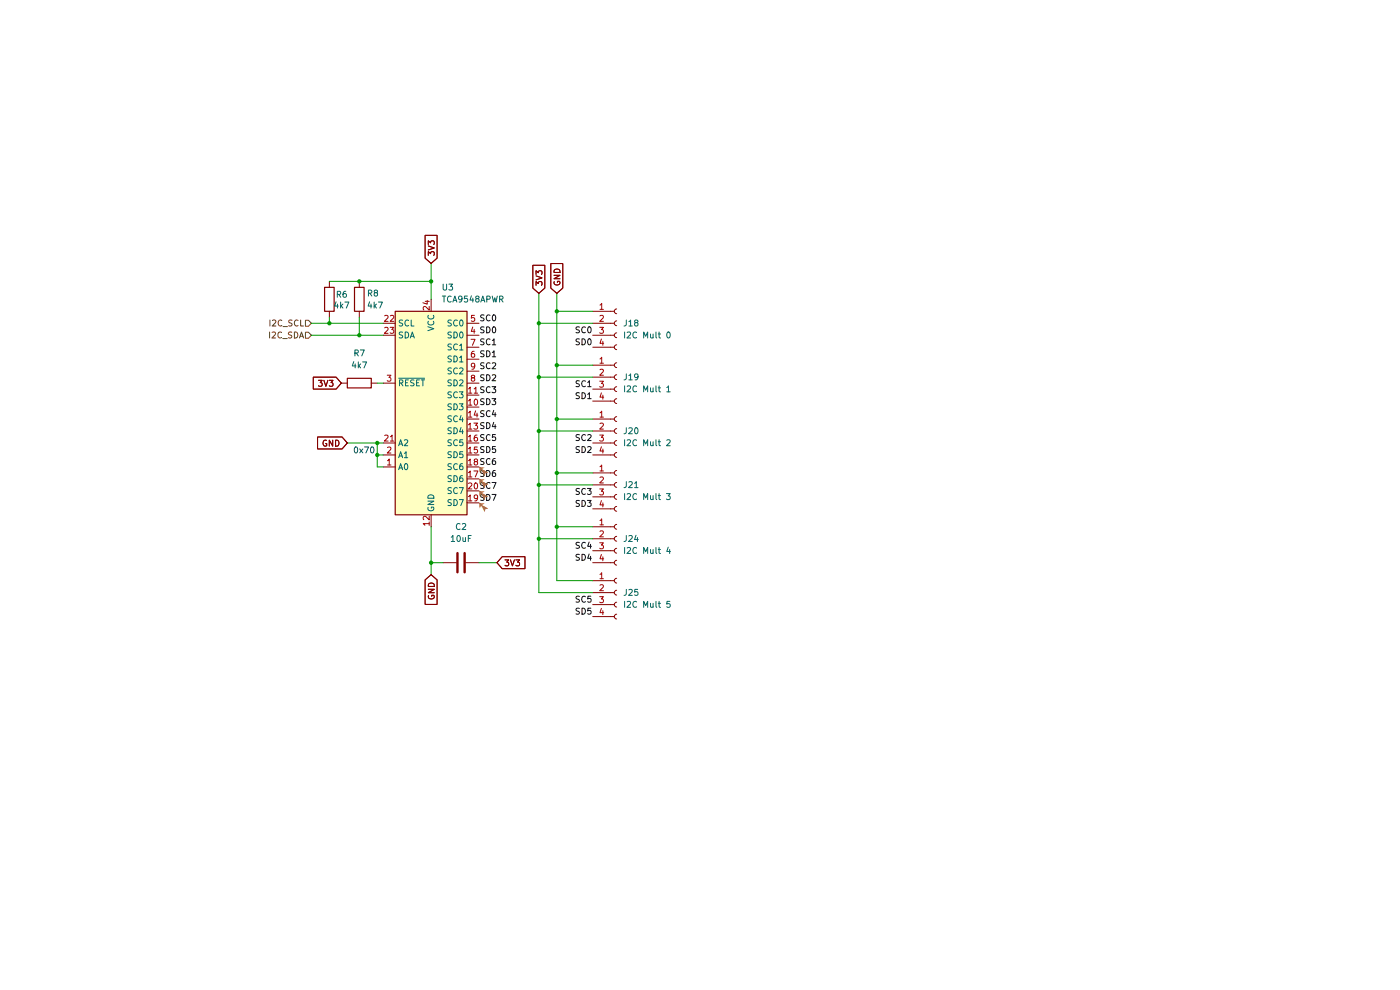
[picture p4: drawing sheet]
(kicad_sch
 (version 20260306)
 (generator "eeschema")
 (generator_version "10.0")
 (paper "A4")
 (lib_symbols
  (symbol "Connector:Conn_01x04_Socket"
   (pin_names
    (offset 1.016) (hide yes)) (exclude_from_sim no) (in_bom yes) (on_board yes)
   (in_pos_files yes)
   (duplicate_pin_numbers_are_jumpers no)
   (property "Reference" "J" (at 0 5.08 0) (show_name no) (do_not_autoplace no) (effects (font (size 1.27 1.27))))
   (property "Value" "Conn_01x04_Socket" (at 0 -7.62 0) (show_name no) (do_not_autoplace no) (effects (font (size 1.27 1.27))))
   (property "Footprint" "" (at 0 0 0) (show_name no) (do_not_autoplace no) (hide yes) (effects (font (size 1.27 1.27))))
   (property "Datasheet" "" (at 0 0 0) (show_name no) (do_not_autoplace no) (hide yes) (effects (font (size 1.27 1.27))))
   (property "Description" "Generic connector, single row, 01x04, script generated" (at 0 0 0) (show_name no) (do_not_autoplace no) (hide yes) (effects (font (size 1.27 1.27))))
   (property "ki_locked" "" (at 0 0 0) (show_name no) (do_not_autoplace no) (effects (font (size 1.27 1.27))))
   (symbol "Conn_01x04_Socket_1_1"
    (polyline (pts (xy -1.27 2.54) (xy -0.508 2.54)) (stroke (width 0.1524) (type default)) (fill (type none)))
    (polyline (pts (xy -1.27 0) (xy -0.508 0)) (stroke (width 0.1524) (type default)) (fill (type none)))
    (polyline (pts (xy -1.27 -2.54) (xy -0.508 -2.54)) (stroke (width 0.1524) (type default)) (fill (type none)))
    (polyline (pts (xy -1.27 -5.08) (xy -0.508 -5.08)) (stroke (width 0.1524) (type default)) (fill (type none)))
    (arc (start 0 2.032) (mid -0.5058 2.54) (end 0 3.048) (stroke (width 0.1524) (type default)) (fill (type none)))
    (arc (start 0 -0.508) (mid -0.5058 0) (end 0 0.508) (stroke (width 0.1524) (type default)) (fill (type none)))
    (arc (start 0 -3.048) (mid -0.5058 -2.54) (end 0 -2.032) (stroke (width 0.1524) (type default)) (fill (type none)))
    (arc (start 0 -5.588) (mid -0.5058 -5.08) (end 0 -4.572) (stroke (width 0.1524) (type default)) (fill (type none)))
    (pin passive line (at -5.08 2.54 0) (length 3.81) (name "Pin_1" (effects (font (size 1.27 1.27)))) (number "1" (effects (font (size 1.27 1.27)))))
    (pin passive line (at -5.08 0 0) (length 3.81) (name "Pin_2" (effects (font (size 1.27 1.27)))) (number "2" (effects (font (size 1.27 1.27)))))
    (pin passive line (at -5.08 -2.54 0) (length 3.81) (name "Pin_3" (effects (font (size 1.27 1.27)))) (number "3" (effects (font (size 1.27 1.27)))))
    (pin passive line (at -5.08 -5.08 0) (length 3.81) (name "Pin_4" (effects (font (size 1.27 1.27)))) (number "4" (effects (font (size 1.27 1.27))))))
   (embedded_fonts no))
  (symbol "Device:C"
   (pin_numbers (hide yes))
   (pin_names
    (offset 0.254)) (exclude_from_sim no) (in_bom yes) (on_board yes)
   (in_pos_files yes)
   (duplicate_pin_numbers_are_jumpers no)
   (property "Reference" "C" (at 0.635 2.54 0) (show_name no) (do_not_autoplace no) (effects (font (size 1.27 1.27)) (justify left)))
   (property "Value" "C" (at 0.635 -2.54 0) (show_name no) (do_not_autoplace no) (effects (font (size 1.27 1.27)) (justify left)))
   (property "Footprint" "" (at 0.9652 -3.81 0) (show_name no) (do_not_autoplace no) (hide yes) (effects (font (size 1.27 1.27))))
   (property "Datasheet" "" (at 0 0 0) (show_name no) (do_not_autoplace no) (hide yes) (effects (font (size 1.27 1.27))))
   (property "Description" "Unpolarized capacitor" (at 0 0 0) (show_name no) (do_not_autoplace no) (hide yes) (effects (font (size 1.27 1.27))))
   (symbol "C_0_1"
    (polyline (pts (xy -2.032 0.762) (xy 2.032 0.762)) (stroke (width 0.508) (type default)) (fill (type none)))
    (polyline (pts (xy -2.032 -0.762) (xy 2.032 -0.762)) (stroke (width 0.508) (type default)) (fill (type none))))
   (symbol "C_1_1"
    (pin passive line (at 0 3.81 270) (length 2.794) (name "" (effects (font (size 1.27 1.27)))) (number "1" (effects (font (size 1.27 1.27)))))
    (pin passive line (at 0 -3.81 90) (length 2.794) (name "" (effects (font (size 1.27 1.27)))) (number "2" (effects (font (size 1.27 1.27))))))
   (embedded_fonts no))
  (symbol "Device:R"
   (pin_numbers (hide yes))
   (pin_names
    (offset 0)) (exclude_from_sim no) (in_bom yes) (on_board yes)
   (in_pos_files yes)
   (duplicate_pin_numbers_are_jumpers no)
   (property "Reference" "R" (at 2.032 0 90) (show_name no) (do_not_autoplace no) (effects (font (size 1.27 1.27))))
   (property "Value" "R" (at 0 0 90) (show_name no) (do_not_autoplace no) (effects (font (size 1.27 1.27))))
   (property "Footprint" "" (at -1.778 0 90) (show_name no) (do_not_autoplace no) (hide yes) (effects (font (size 1.27 1.27))))
   (property "Datasheet" "" (at 0 0 0) (show_name no) (do_not_autoplace no) (hide yes) (effects (font (size 1.27 1.27))))
   (property "Description" "Resistor" (at 0 0 0) (show_name no) (do_not_autoplace no) (hide yes) (effects (font (size 1.27 1.27))))
   (symbol "R_0_1"
    (rectangle (start -1.016 -2.54) (end 1.016 2.54) (stroke (width 0.254) (type default)) (fill (type none))))
   (symbol "R_1_1"
    (pin passive line (at 0 3.81 270) (length 1.27) (name "" (effects (font (size 1.27 1.27)))) (number "1" (effects (font (size 1.27 1.27)))))
    (pin passive line (at 0 -3.81 90) (length 1.27) (name "" (effects (font (size 1.27 1.27)))) (number "2" (effects (font (size 1.27 1.27))))))
   (embedded_fonts no))
  (symbol "Interface_Expansion:TCA9548APWR" (exclude_from_sim no) (in_bom yes) (on_board yes)
   (in_pos_files yes)
   (duplicate_pin_numbers_are_jumpers no)
   (property "Reference" "U" (at -7.62 21.59 0) (show_name no) (do_not_autoplace no) (effects (font (size 1.27 1.27)) (justify left)))
   (property "Value" "TCA9548APWR" (at 1.016 21.59 0) (show_name no) (do_not_autoplace no) (effects (font (size 1.27 1.27)) (justify left)))
   (property "Footprint" "Package_SO:TSSOP-24_4.4x7.8mm_P0.65mm" (at 0 -25.4 0) (show_name no) (do_not_autoplace no) (hide yes) (effects (font (size 1.27 1.27))))
   (property "Datasheet" "http://www.ti.com/lit/ds/symlink/tca9548a.pdf" (at 1.27 6.35 0) (show_name no) (do_not_autoplace no) (hide yes) (effects (font (size 1.27 1.27))))
   (property "Description" "Low voltage 8-channel I2C switch with reset, TSSOP-24" (at 0 0 0) (show_name no) (do_not_autoplace no) (hide yes) (effects (font (size 1.27 1.27))))
   (symbol "TCA9548APWR_0_1"
    (rectangle (start -7.62 20.32) (end 7.62 -22.86) (stroke (width 0.254) (type default)) (fill (type background))))
   (symbol "TCA9548APWR_1_1"
    (pin input line (at -10.16 -12.7 0) (length 2.54) (name "A0" (effects (font (size 1.27 1.27)))) (number "1" (effects (font (size 1.27 1.27)))))
    (pin input line (at -10.16 -10.16 0) (length 2.54) (name "A1" (effects (font (size 1.27 1.27)))) (number "2" (effects (font (size 1.27 1.27)))))
    (pin input line (at -10.16 5.08 0) (length 2.54) (name "~{RESET}" (effects (font (size 1.27 1.27)))) (number "3" (effects (font (size 1.27 1.27)))))
    (pin bidirectional line (at 10.16 15.24 180) (length 2.54) (name "SD0" (effects (font (size 1.27 1.27)))) (number "4" (effects (font (size 1.27 1.27)))))
    (pin output line (at 10.16 17.78 180) (length 2.54) (name "SC0" (effects (font (size 1.27 1.27)))) (number "5" (effects (font (size 1.27 1.27)))))
    (pin bidirectional line (at 10.16 10.16 180) (length 2.54) (name "SD1" (effects (font (size 1.27 1.27)))) (number "6" (effects (font (size 1.27 1.27)))))
    (pin output line (at 10.16 12.7 180) (length 2.54) (name "SC1" (effects (font (size 1.27 1.27)))) (number "7" (effects (font (size 1.27 1.27)))))
    (pin bidirectional line (at 10.16 5.08 180) (length 2.54) (name "SD2" (effects (font (size 1.27 1.27)))) (number "8" (effects (font (size 1.27 1.27)))))
    (pin output line (at 10.16 7.62 180) (length 2.54) (name "SC2" (effects (font (size 1.27 1.27)))) (number "9" (effects (font (size 1.27 1.27)))))
    (pin bidirectional line (at 10.16 0 180) (length 2.54) (name "SD3" (effects (font (size 1.27 1.27)))) (number "10" (effects (font (size 1.27 1.27)))))
    (pin output line (at 10.16 2.54 180) (length 2.54) (name "SC3" (effects (font (size 1.27 1.27)))) (number "11" (effects (font (size 1.27 1.27)))))
    (pin power_in line (at 0 -25.4 90) (length 2.54) (name "GND" (effects (font (size 1.27 1.27)))) (number "12" (effects (font (size 1.27 1.27)))))
    (pin bidirectional line (at 10.16 -5.08 180) (length 2.54) (name "SD4" (effects (font (size 1.27 1.27)))) (number "13" (effects (font (size 1.27 1.27)))))
    (pin output line (at 10.16 -2.54 180) (length 2.54) (name "SC4" (effects (font (size 1.27 1.27)))) (number "14" (effects (font (size 1.27 1.27)))))
    (pin bidirectional line (at 10.16 -10.16 180) (length 2.54) (name "SD5" (effects (font (size 1.27 1.27)))) (number "15" (effects (font (size 1.27 1.27)))))
    (pin output line (at 10.16 -7.62 180) (length 2.54) (name "SC5" (effects (font (size 1.27 1.27)))) (number "16" (effects (font (size 1.27 1.27)))))
    (pin bidirectional line (at 10.16 -15.24 180) (length 2.54) (name "SD6" (effects (font (size 1.27 1.27)))) (number "17" (effects (font (size 1.27 1.27)))))
    (pin output line (at 10.16 -12.7 180) (length 2.54) (name "SC6" (effects (font (size 1.27 1.27)))) (number "18" (effects (font (size 1.27 1.27)))))
    (pin bidirectional line (at 10.16 -20.32 180) (length 2.54) (name "SD7" (effects (font (size 1.27 1.27)))) (number "19" (effects (font (size 1.27 1.27)))))
    (pin output line (at 10.16 -17.78 180) (length 2.54) (name "SC7" (effects (font (size 1.27 1.27)))) (number "20" (effects (font (size 1.27 1.27)))))
    (pin input line (at -10.16 -7.62 0) (length 2.54) (name "A2" (effects (font (size 1.27 1.27)))) (number "21" (effects (font (size 1.27 1.27)))))
    (pin input line (at -10.16 17.78 0) (length 2.54) (name "SCL" (effects (font (size 1.27 1.27)))) (number "22" (effects (font (size 1.27 1.27)))))
    (pin bidirectional line (at -10.16 15.24 0) (length 2.54) (name "SDA" (effects (font (size 1.27 1.27)))) (number "23" (effects (font (size 1.27 1.27)))))
    (pin power_in line (at 0 22.86 270) (length 2.54) (name "VCC" (effects (font (size 1.27 1.27)))) (number "24" (effects (font (size 1.27 1.27))))))
   (embedded_fonts no)))
 (text "0x70"
  (exclude_from_sim no)
  (at 77.216 95.758 0)
  (effects (font (size 1.27 1.27))))
 (junction
  (at 76.2 59.69)
  (diameter 0)
  (color 0 0 0 0))
 (junction
  (at 91.44 119.38)
  (diameter 0)
  (color 0 0 0 0))
 (junction
  (at 114.3 102.87)
  (diameter 0)
  (color 0 0 0 0))
 (junction
  (at 114.3 114.3)
  (diameter 0)
  (color 0 0 0 0))
 (junction
  (at 114.3 91.44)
  (diameter 0)
  (color 0 0 0 0))
 (junction
  (at 118.11 88.9)
  (diameter 0)
  (color 0 0 0 0))
 (junction
  (at 69.85 68.58)
  (diameter 0)
  (color 0 0 0 0))
 (junction
  (at 118.11 66.04)
  (diameter 0)
  (color 0 0 0 0))
 (junction
  (at 76.2 71.12)
  (diameter 0)
  (color 0 0 0 0))
 (junction
  (at 114.3 80.01)
  (diameter 0)
  (color 0 0 0 0))
 (junction
  (at 118.11 100.33)
  (diameter 0)
  (color 0 0 0 0))
 (junction
  (at 114.3 68.58)
  (diameter 0)
  (color 0 0 0 0))
 (junction
  (at 118.11 77.47)
  (diameter 0)
  (color 0 0 0 0))
 (junction
  (at 91.44 59.69)
  (diameter 0)
  (color 0 0 0 0))
 (junction
  (at 80.01 96.52)
  (diameter 0)
  (color 0 0 0 0))
 (junction
  (at 118.11 111.76)
  (diameter 0)
  (color 0 0 0 0))
 (junction
  (at 80.01 93.98)
  (diameter 0)
  (color 0 0 0 0))
 (wire
  (pts (xy 69.85 68.58) (xy 81.28 68.58))
  (stroke (width 0) (type default)))
 (wire
  (pts (xy 66.04 68.58) (xy 69.85 68.58))
  (stroke (width 0) (type default)))
 (wire
  (pts (xy 73.66 93.98) (xy 80.01 93.98))
  (stroke (width 0) (type default)))
 (wire
  (pts (xy 76.2 71.12) (xy 81.28 71.12))
  (stroke (width 0) (type default)))
 (wire
  (pts (xy 118.11 111.76) (xy 118.11 100.33))
  (stroke (width 0) (type default)))
 (wire
  (pts (xy 91.44 121.92) (xy 91.44 119.38))
  (stroke (width 0) (type default)))
 (wire
  (pts (xy 114.3 80.01) (xy 114.3 68.58))
  (stroke (width 0) (type default)))
 (wire
  (pts (xy 118.11 123.19) (xy 118.11 111.76))
  (stroke (width 0) (type default)))
 (wire
  (pts (xy 80.01 93.98) (xy 81.28 93.98))
  (stroke (width 0) (type default)))
 (wire
  (pts (xy 118.11 62.23) (xy 118.11 66.04))
  (stroke (width 0) (type default)))
 (wire
  (pts (xy 91.44 55.88) (xy 91.44 59.69))
  (stroke (width 0) (type default)))
 (wire
  (pts (xy 91.44 119.38) (xy 91.44 111.76))
  (stroke (width 0) (type default)))
 (wire
  (pts (xy 76.2 59.69) (xy 91.44 59.69))
  (stroke (width 0) (type default)))
 (wire
  (pts (xy 81.28 96.52) (xy 80.01 96.52))
  (stroke (width 0) (type default)))
 (wire
  (pts (xy 114.3 102.87) (xy 114.3 91.44))
  (stroke (width 0) (type default)))
 (wire
  (pts (xy 118.11 77.47) (xy 118.11 88.9))
  (stroke (width 0) (type default)))
 (wire
  (pts (xy 69.85 67.31) (xy 69.85 68.58))
  (stroke (width 0) (type default)))
 (wire
  (pts (xy 118.11 88.9) (xy 125.73 88.9))
  (stroke (width 0) (type default)))
 (wire
  (pts (xy 101.6 119.38) (xy 105.41 119.38))
  (stroke (width 0) (type default)))
 (wire
  (pts (xy 114.3 80.01) (xy 125.73 80.01))
  (stroke (width 0) (type default)))
 (wire
  (pts (xy 114.3 114.3) (xy 125.73 114.3))
  (stroke (width 0) (type default)))
 (wire
  (pts (xy 118.11 88.9) (xy 118.11 100.33))
  (stroke (width 0) (type default)))
 (wire
  (pts (xy 118.11 100.33) (xy 125.73 100.33))
  (stroke (width 0) (type default)))
 (wire
  (pts (xy 91.44 59.69) (xy 91.44 63.5))
  (stroke (width 0) (type default)))
 (wire
  (pts (xy 118.11 66.04) (xy 125.73 66.04))
  (stroke (width 0) (type default)))
 (wire
  (pts (xy 118.11 123.19) (xy 125.73 123.19))
  (stroke (width 0) (type default)))
 (wire
  (pts (xy 69.85 59.69) (xy 76.2 59.69))
  (stroke (width 0) (type default)))
 (wire
  (pts (xy 118.11 77.47) (xy 125.73 77.47))
  (stroke (width 0) (type default)))
 (wire
  (pts (xy 114.3 102.87) (xy 125.73 102.87))
  (stroke (width 0) (type default)))
 (wire
  (pts (xy 118.11 66.04) (xy 118.11 77.47))
  (stroke (width 0) (type default)))
 (wire
  (pts (xy 80.01 81.28) (xy 81.28 81.28))
  (stroke (width 0) (type default)))
 (wire
  (pts (xy 114.3 91.44) (xy 125.73 91.44))
  (stroke (width 0) (type default)))
 (wire
  (pts (xy 118.11 111.76) (xy 125.73 111.76))
  (stroke (width 0) (type default)))
 (wire
  (pts (xy 114.3 91.44) (xy 114.3 80.01))
  (stroke (width 0) (type default)))
 (wire
  (pts (xy 80.01 96.52) (xy 80.01 93.98))
  (stroke (width 0) (type default)))
 (wire
  (pts (xy 80.01 99.06) (xy 80.01 96.52))
  (stroke (width 0) (type default)))
 (wire
  (pts (xy 91.44 119.38) (xy 93.98 119.38))
  (stroke (width 0) (type default)))
 (wire
  (pts (xy 114.3 62.23) (xy 114.3 68.58))
  (stroke (width 0) (type default)))
 (wire
  (pts (xy 114.3 102.87) (xy 114.3 114.3))
  (stroke (width 0) (type default)))
 (wire
  (pts (xy 76.2 67.31) (xy 76.2 71.12))
  (stroke (width 0) (type default)))
 (wire
  (pts (xy 114.3 125.73) (xy 125.73 125.73))
  (stroke (width 0) (type default)))
 (wire
  (pts (xy 114.3 68.58) (xy 125.73 68.58))
  (stroke (width 0) (type default)))
 (wire
  (pts (xy 114.3 114.3) (xy 114.3 125.73))
  (stroke (width 0) (type default)))
 (wire
  (pts (xy 81.28 99.06) (xy 80.01 99.06))
  (stroke (width 0) (type default)))
 (wire
  (pts (xy 66.04 71.12) (xy 76.2 71.12))
  (stroke (width 0) (type default)))
 (label "SD2"
  (at 125.73 96.52 180)
  (effects (font (size 1.27 1.27)) (justify right bottom)))
 (label "SC6"
  (at 101.6 99.06 0)
  (effects (font (size 1.27 1.27)) (justify left bottom)))
 (label "SC7"
  (at 101.6 104.14 0)
  (effects (font (size 1.27 1.27)) (justify left bottom)))
 (label "SC0"
  (at 125.73 71.12 180)
  (effects (font (size 1.27 1.27)) (justify right bottom)))
 (label "SD2"
  (at 101.6 81.28 0)
  (effects (font (size 1.27 1.27)) (justify left bottom)))
 (label "SD0"
  (at 101.6 71.12 0)
  (effects (font (size 1.27 1.27)) (justify left bottom)))
 (label "SC4"
  (at 125.73 116.84 180)
  (effects (font (size 1.27 1.27)) (justify right bottom)))
 (label "SD4"
  (at 125.73 119.38 180)
  (effects (font (size 1.27 1.27)) (justify right bottom)))
 (label "SD5"
  (at 101.6 96.52 0)
  (effects (font (size 1.27 1.27)) (justify left bottom)))
 (label "SD3"
  (at 125.73 107.95 180)
  (effects (font (size 1.27 1.27)) (justify right bottom)))
 (label "SC3"
  (at 101.6 83.82 0)
  (effects (font (size 1.27 1.27)) (justify left bottom)))
 (label "SD6"
  (at 101.6 101.6 0)
  (effects (font (size 1.27 1.27)) (justify left bottom)))
 (label "SC2"
  (at 101.6 78.74 0)
  (effects (font (size 1.27 1.27)) (justify left bottom)))
 (label "SD1"
  (at 125.73 85.09 180)
  (effects (font (size 1.27 1.27)) (justify right bottom)))
 (label "SC1"
  (at 125.73 82.55 180)
  (effects (font (size 1.27 1.27)) (justify right bottom)))
 (label "SC5"
  (at 101.6 93.98 0)
  (effects (font (size 1.27 1.27)) (justify left bottom)))
 (label "SD3"
  (at 101.6 86.36 0)
  (effects (font (size 1.27 1.27)) (justify left bottom)))
 (label "SC3"
  (at 125.73 105.41 180)
  (effects (font (size 1.27 1.27)) (justify right bottom)))
 (label "SC5"
  (at 125.73 128.27 180)
  (effects (font (size 1.27 1.27)) (justify right bottom)))
 (label "SC0"
  (at 101.6 68.58 0)
  (effects (font (size 1.27 1.27)) (justify left bottom)))
 (label "SD7"
  (at 101.6 106.68 0)
  (effects (font (size 1.27 1.27)) (justify left bottom)))
 (label "SC2"
  (at 125.73 93.98 180)
  (effects (font (size 1.27 1.27)) (justify right bottom)))
 (label "SC1"
  (at 101.6 73.66 0)
  (effects (font (size 1.27 1.27)) (justify left bottom)))
 (label "SD0"
  (at 125.73 73.66 180)
  (effects (font (size 1.27 1.27)) (justify right bottom)))
 (label "SD4"
  (at 101.6 91.44 0)
  (effects (font (size 1.27 1.27)) (justify left bottom)))
 (label "SD1"
  (at 101.6 76.2 0)
  (effects (font (size 1.27 1.27)) (justify left bottom)))
 (label "SC4"
  (at 101.6 88.9 0)
  (effects (font (size 1.27 1.27)) (justify left bottom)))
 (label "SD5"
  (at 125.73 130.81 180)
  (effects (font (size 1.27 1.27)) (justify right bottom)))
 (global_label "3V3"
  (shape input)
  (at 72.39 81.28 180)
  (effects (font (size 1.27 1.27)) (justify right))
  (property "Intersheetrefs" "${INTERSHEET_REFS}" (at 72.39 81.28 0) (hide yes) (show_name no) (do_not_autoplace no) (effects (font (size 1.27 1.27)))))
 (global_label "GND"
  (shape input)
  (at 73.66 93.98 180)
  (effects (font (size 1.27 1.27)) (justify right))
  (property "Intersheetrefs" "${INTERSHEET_REFS}" (at 73.66 93.98 0) (hide yes) (show_name no) (do_not_autoplace no) (effects (font (size 1.27 1.27)))))
 (global_label "3V3"
  (shape input)
  (at 105.41 119.38 0)
  (effects (font (size 1.27 1.27)) (justify left))
  (property "Intersheetrefs" "${INTERSHEET_REFS}" (at 105.41 119.38 0) (hide yes) (show_name no) (do_not_autoplace no) (effects (font (size 1.27 1.27)))))
 (global_label "GND"
  (shape input)
  (at 118.11 62.23 90)
  (effects (font (size 1.27 1.27)) (justify left))
  (property "Intersheetrefs" "${INTERSHEET_REFS}" (at 118.11 62.23 90) (hide yes) (show_name no) (do_not_autoplace no) (effects (font (size 1.27 1.27)))))
 (global_label "GND"
  (shape input)
  (at 91.44 121.92 270)
  (effects (font (size 1.27 1.27)) (justify right))
  (property "Intersheetrefs" "${INTERSHEET_REFS}" (at 91.44 121.92 90) (hide yes) (show_name no) (do_not_autoplace no) (effects (font (size 1.27 1.27)))))
 (global_label "3V3"
  (shape input)
  (at 91.44 55.88 90)
  (effects (font (size 1.27 1.27)) (justify left))
  (property "Intersheetrefs" "${INTERSHEET_REFS}" (at 91.44 55.88 90) (hide yes) (show_name no) (do_not_autoplace no) (effects (font (size 1.27 1.27)))))
 (global_label "3V3"
  (shape input)
  (at 114.3 62.23 90)
  (effects (font (size 1.27 1.27)) (justify left))
  (property "Intersheetrefs" "${INTERSHEET_REFS}" (at 114.3 62.23 90) (hide yes) (show_name no) (do_not_autoplace no) (effects (font (size 1.27 1.27)))))
 (hierarchical_label "I2C_SDA"
  (shape input)
  (at 66.04 71.12 180)
  (effects (font (size 1.27 1.27)) (justify right)))
 (hierarchical_label "I2C_SCL"
  (shape input)
  (at 66.04 68.58 180)
  (effects (font (size 1.27 1.27)) (justify right)))
 (symbol
  (lib_id "Connector:Conn_01x04_Socket")
  (at 130.81 80.01 0)
  (unit 1)
  (body_style 1)
  (exclude_from_sim no)
  (in_bom yes)
  (on_board yes)
  (in_pos_files yes)
  (dnp no)
  (fields_autoplaced yes)
  (property "Reference" "J19" (at 132.08 80.0099 0) (show_name no) (do_not_autoplace no) (effects (font (size 1.27 1.27)) (justify left)))
  (property "Value" "I2C Mult 1" (at 132.08 82.5499 0) (show_name no) (do_not_autoplace no) (effects (font (size 1.27 1.27)) (justify left)))
  (property "Footprint" "Connector_JST:JST_XH_B4B-XH-A_1x04_P2.50mm_Vertical" (at 130.81 80.01 0) (hide yes) (show_name no) (do_not_autoplace no) (effects (font (size 1.27 1.27))))
  (property "Datasheet" "" (at 130.81 80.01 0) (hide yes) (show_name no) (do_not_autoplace no) (effects (font (size 1.27 1.27))))
  (property "Description" "Generic connector, single row, 01x04, script generated" (at 130.81 80.01 0) (hide yes) (show_name no) (do_not_autoplace no) (effects (font (size 1.27 1.27))))
  (pin "2")
  (pin "1")
  (pin "3")
  (pin "4"))
 (symbol
  (lib_id "Interface_Expansion:TCA9548APWR")
  (at 91.44 86.36 0)
  (unit 1)
  (body_style 1)
  (exclude_from_sim no)
  (in_bom yes)
  (on_board yes)
  (in_pos_files yes)
  (dnp no)
  (fields_autoplaced yes)
  (property "Reference" "U3" (at 93.5833 60.96 0) (show_name no) (do_not_autoplace no) (effects (font (size 1.27 1.27)) (justify left)))
  (property "Value" "TCA9548APWR" (at 93.5833 63.5 0) (show_name no) (do_not_autoplace no) (effects (font (size 1.27 1.27)) (justify left)))
  (property "Footprint" "Package_SO:TSSOP-24_4.4x7.8mm_P0.65mm" (at 91.44 111.76 0) (hide yes) (show_name no) (do_not_autoplace no) (effects (font (size 1.27 1.27))))
  (property "Datasheet" "http://www.ti.com/lit/ds/symlink/tca9548a.pdf" (at 92.71 80.01 0) (hide yes) (show_name no) (do_not_autoplace no) (effects (font (size 1.27 1.27))))
  (property "Description" "Low voltage 8-channel I2C switch with reset, TSSOP-24" (at 91.44 86.36 0) (hide yes) (show_name no) (do_not_autoplace no) (effects (font (size 1.27 1.27))))
  (pin "17")
  (pin "21")
  (pin "18")
  (pin "22")
  (pin "19")
  (pin "24")
  (pin "16")
  (pin "20")
  (pin "23")
  (pin "14")
  (pin "15")
  (pin "12")
  (pin "2")
  (pin "1")
  (pin "11")
  (pin "10")
  (pin "13")
  (pin "9")
  (pin "8")
  (pin "7")
  (pin "6")
  (pin "5")
  (pin "4")
  (pin "3"))
 (symbol
  (lib_id "Device:R")
  (at 69.85 63.5 0)
  (unit 1)
  (body_style 1)
  (exclude_from_sim no)
  (in_bom yes)
  (on_board yes)
  (in_pos_files yes)
  (dnp no)
  (property "Reference" "R6" (at 71.12 62.484 0) (show_name no) (do_not_autoplace no) (effects (font (size 1.27 1.27)) (justify left)))
  (property "Value" "4k7" (at 70.612 64.77 0) (show_name no) (do_not_autoplace no) (effects (font (size 1.27 1.27)) (justify left)))
  (property "Footprint" "Resistor_SMD:R_0805_2012Metric_Pad1.20x1.40mm_HandSolder" (at 68.072 63.5 90) (hide yes) (show_name no) (do_not_autoplace no) (effects (font (size 1.27 1.27))))
  (property "Datasheet" "" (at 69.85 63.5 0) (hide yes) (show_name no) (do_not_autoplace no) (effects (font (size 1.27 1.27))))
  (property "Description" "Resistor" (at 69.85 63.5 0) (hide yes) (show_name no) (do_not_autoplace no) (effects (font (size 1.27 1.27))))
  (pin "2")
  (pin "1"))
 (symbol
  (lib_id "Connector:Conn_01x04_Socket")
  (at 130.81 125.73 0)
  (unit 1)
  (body_style 1)
  (exclude_from_sim no)
  (in_bom yes)
  (on_board yes)
  (in_pos_files yes)
  (dnp no)
  (fields_autoplaced yes)
  (property "Reference" "J25" (at 132.08 125.7299 0) (show_name no) (do_not_autoplace no) (effects (font (size 1.27 1.27)) (justify left)))
  (property "Value" "I2C Mult 5" (at 132.08 128.2699 0) (show_name no) (do_not_autoplace no) (effects (font (size 1.27 1.27)) (justify left)))
  (property "Footprint" "Connector_JST:JST_XH_B4B-XH-A_1x04_P2.50mm_Vertical" (at 130.81 125.73 0) (hide yes) (show_name no) (do_not_autoplace no) (effects (font (size 1.27 1.27))))
  (property "Datasheet" "" (at 130.81 125.73 0) (hide yes) (show_name no) (do_not_autoplace no) (effects (font (size 1.27 1.27))))
  (property "Description" "Generic connector, single row, 01x04, script generated" (at 130.81 125.73 0) (hide yes) (show_name no) (do_not_autoplace no) (effects (font (size 1.27 1.27))))
  (pin "2")
  (pin "1")
  (pin "3")
  (pin "4"))
 (symbol
  (lib_id "Connector:Conn_01x04_Socket")
  (at 130.81 102.87 0)
  (unit 1)
  (body_style 1)
  (exclude_from_sim no)
  (in_bom yes)
  (on_board yes)
  (in_pos_files yes)
  (dnp no)
  (fields_autoplaced yes)
  (property "Reference" "J21" (at 132.08 102.8699 0) (show_name no) (do_not_autoplace no) (effects (font (size 1.27 1.27)) (justify left)))
  (property "Value" "I2C Mult 3" (at 132.08 105.4099 0) (show_name no) (do_not_autoplace no) (effects (font (size 1.27 1.27)) (justify left)))
  (property "Footprint" "Connector_JST:JST_XH_B4B-XH-A_1x04_P2.50mm_Vertical" (at 130.81 102.87 0) (hide yes) (show_name no) (do_not_autoplace no) (effects (font (size 1.27 1.27))))
  (property "Datasheet" "" (at 130.81 102.87 0) (hide yes) (show_name no) (do_not_autoplace no) (effects (font (size 1.27 1.27))))
  (property "Description" "Generic connector, single row, 01x04, script generated" (at 130.81 102.87 0) (hide yes) (show_name no) (do_not_autoplace no) (effects (font (size 1.27 1.27))))
  (pin "2")
  (pin "1")
  (pin "3")
  (pin "4"))
 (symbol
  (lib_id "Device:R")
  (at 76.2 81.28 90)
  (unit 1)
  (body_style 1)
  (exclude_from_sim no)
  (in_bom yes)
  (on_board yes)
  (in_pos_files yes)
  (dnp no)
  (fields_autoplaced yes)
  (property "Reference" "R7" (at 76.2 74.93 90) (show_name no) (do_not_autoplace no) (effects (font (size 1.27 1.27))))
  (property "Value" "4k7" (at 76.2 77.47 90) (show_name no) (do_not_autoplace no) (effects (font (size 1.27 1.27))))
  (property "Footprint" "Resistor_SMD:R_0805_2012Metric_Pad1.20x1.40mm_HandSolder" (at 76.2 83.058 90) (hide yes) (show_name no) (do_not_autoplace no) (effects (font (size 1.27 1.27))))
  (property "Datasheet" "" (at 76.2 81.28 0) (hide yes) (show_name no) (do_not_autoplace no) (effects (font (size 1.27 1.27))))
  (property "Description" "Resistor" (at 76.2 81.28 0) (hide yes) (show_name no) (do_not_autoplace no) (effects (font (size 1.27 1.27))))
  (pin "1")
  (pin "2"))
 (symbol
  (lib_id "Connector:Conn_01x04_Socket")
  (at 130.81 91.44 0)
  (unit 1)
  (body_style 1)
  (exclude_from_sim no)
  (in_bom yes)
  (on_board yes)
  (in_pos_files yes)
  (dnp no)
  (fields_autoplaced yes)
  (property "Reference" "J20" (at 132.08 91.4399 0) (show_name no) (do_not_autoplace no) (effects (font (size 1.27 1.27)) (justify left)))
  (property "Value" "I2C Mult 2" (at 132.08 93.9799 0) (show_name no) (do_not_autoplace no) (effects (font (size 1.27 1.27)) (justify left)))
  (property "Footprint" "Connector_JST:JST_XH_B4B-XH-A_1x04_P2.50mm_Vertical" (at 130.81 91.44 0) (hide yes) (show_name no) (do_not_autoplace no) (effects (font (size 1.27 1.27))))
  (property "Datasheet" "" (at 130.81 91.44 0) (hide yes) (show_name no) (do_not_autoplace no) (effects (font (size 1.27 1.27))))
  (property "Description" "Generic connector, single row, 01x04, script generated" (at 130.81 91.44 0) (hide yes) (show_name no) (do_not_autoplace no) (effects (font (size 1.27 1.27))))
  (pin "2")
  (pin "1")
  (pin "3")
  (pin "4"))
 (symbol
  (lib_id "Connector:Conn_01x04_Socket")
  (at 130.81 114.3 0)
  (unit 1)
  (body_style 1)
  (exclude_from_sim no)
  (in_bom yes)
  (on_board yes)
  (in_pos_files yes)
  (dnp no)
  (fields_autoplaced yes)
  (property "Reference" "J24" (at 132.08 114.2999 0) (show_name no) (do_not_autoplace no) (effects (font (size 1.27 1.27)) (justify left)))
  (property "Value" "I2C Mult 4" (at 132.08 116.8399 0) (show_name no) (do_not_autoplace no) (effects (font (size 1.27 1.27)) (justify left)))
  (property "Footprint" "Connector_JST:JST_XH_B4B-XH-A_1x04_P2.50mm_Vertical" (at 130.81 114.3 0) (hide yes) (show_name no) (do_not_autoplace no) (effects (font (size 1.27 1.27))))
  (property "Datasheet" "" (at 130.81 114.3 0) (hide yes) (show_name no) (do_not_autoplace no) (effects (font (size 1.27 1.27))))
  (property "Description" "Generic connector, single row, 01x04, script generated" (at 130.81 114.3 0) (hide yes) (show_name no) (do_not_autoplace no) (effects (font (size 1.27 1.27))))
  (pin "2")
  (pin "1")
  (pin "3")
  (pin "4"))
 (symbol
  (lib_id "Connector:Conn_01x04_Socket")
  (at 130.81 68.58 0)
  (unit 1)
  (body_style 1)
  (exclude_from_sim no)
  (in_bom yes)
  (on_board yes)
  (in_pos_files yes)
  (dnp no)
  (fields_autoplaced yes)
  (property "Reference" "J18" (at 132.08 68.5799 0) (show_name no) (do_not_autoplace no) (effects (font (size 1.27 1.27)) (justify left)))
  (property "Value" "I2C Mult 0" (at 132.08 71.1199 0) (show_name no) (do_not_autoplace no) (effects (font (size 1.27 1.27)) (justify left)))
  (property "Footprint" "Connector_JST:JST_XH_B4B-XH-A_1x04_P2.50mm_Vertical" (at 130.81 68.58 0) (hide yes) (show_name no) (do_not_autoplace no) (effects (font (size 1.27 1.27))))
  (property "Datasheet" "" (at 130.81 68.58 0) (hide yes) (show_name no) (do_not_autoplace no) (effects (font (size 1.27 1.27))))
  (property "Description" "Generic connector, single row, 01x04, script generated" (at 130.81 68.58 0) (hide yes) (show_name no) (do_not_autoplace no) (effects (font (size 1.27 1.27))))
  (pin "2")
  (pin "1")
  (pin "3")
  (pin "4"))
 (symbol
  (lib_id "Device:C")
  (at 97.79 119.38 270)
  (unit 1)
  (body_style 1)
  (exclude_from_sim no)
  (in_bom yes)
  (on_board yes)
  (in_pos_files yes)
  (dnp no)
  (fields_autoplaced yes)
  (property "Reference" "C2" (at 97.79 111.76 90) (show_name no) (do_not_autoplace no) (effects (font (size 1.27 1.27))))
  (property "Value" "10uF" (at 97.79 114.3 90) (show_name no) (do_not_autoplace no) (effects (font (size 1.27 1.27))))
  (property "Footprint" "Capacitor_SMD:C_0805_2012Metric_Pad1.18x1.45mm_HandSolder" (at 93.98 120.3452 0) (hide yes) (show_name no) (do_not_autoplace no) (effects (font (size 1.27 1.27))))
  (property "Datasheet" "" (at 97.79 119.38 0) (hide yes) (show_name no) (do_not_autoplace no) (effects (font (size 1.27 1.27))))
  (property "Description" "Unpolarized capacitor" (at 97.79 119.38 0) (hide yes) (show_name no) (do_not_autoplace no) (effects (font (size 1.27 1.27))))
  (pin "2")
  (pin "1"))
 (symbol
  (lib_id "Device:R")
  (at 76.2 63.5 0)
  (unit 1)
  (body_style 1)
  (exclude_from_sim no)
  (in_bom yes)
  (on_board yes)
  (in_pos_files yes)
  (dnp no)
  (property "Reference" "R8" (at 77.724 62.23 0) (show_name no) (do_not_autoplace no) (effects (font (size 1.27 1.27)) (justify left)))
  (property "Value" "4k7" (at 77.724 64.77 0) (show_name no) (do_not_autoplace no) (effects (font (size 1.27 1.27)) (justify left)))
  (property "Footprint" "Resistor_SMD:R_0805_2012Metric_Pad1.20x1.40mm_HandSolder" (at 74.422 63.5 90) (hide yes) (show_name no) (do_not_autoplace no) (effects (font (size 1.27 1.27))))
  (property "Datasheet" "" (at 76.2 63.5 0) (hide yes) (show_name no) (do_not_autoplace no) (effects (font (size 1.27 1.27))))
  (property "Description" "Resistor" (at 76.2 63.5 0) (hide yes) (show_name no) (do_not_autoplace no) (effects (font (size 1.27 1.27))))
  (pin "2")
  (pin "1")))
